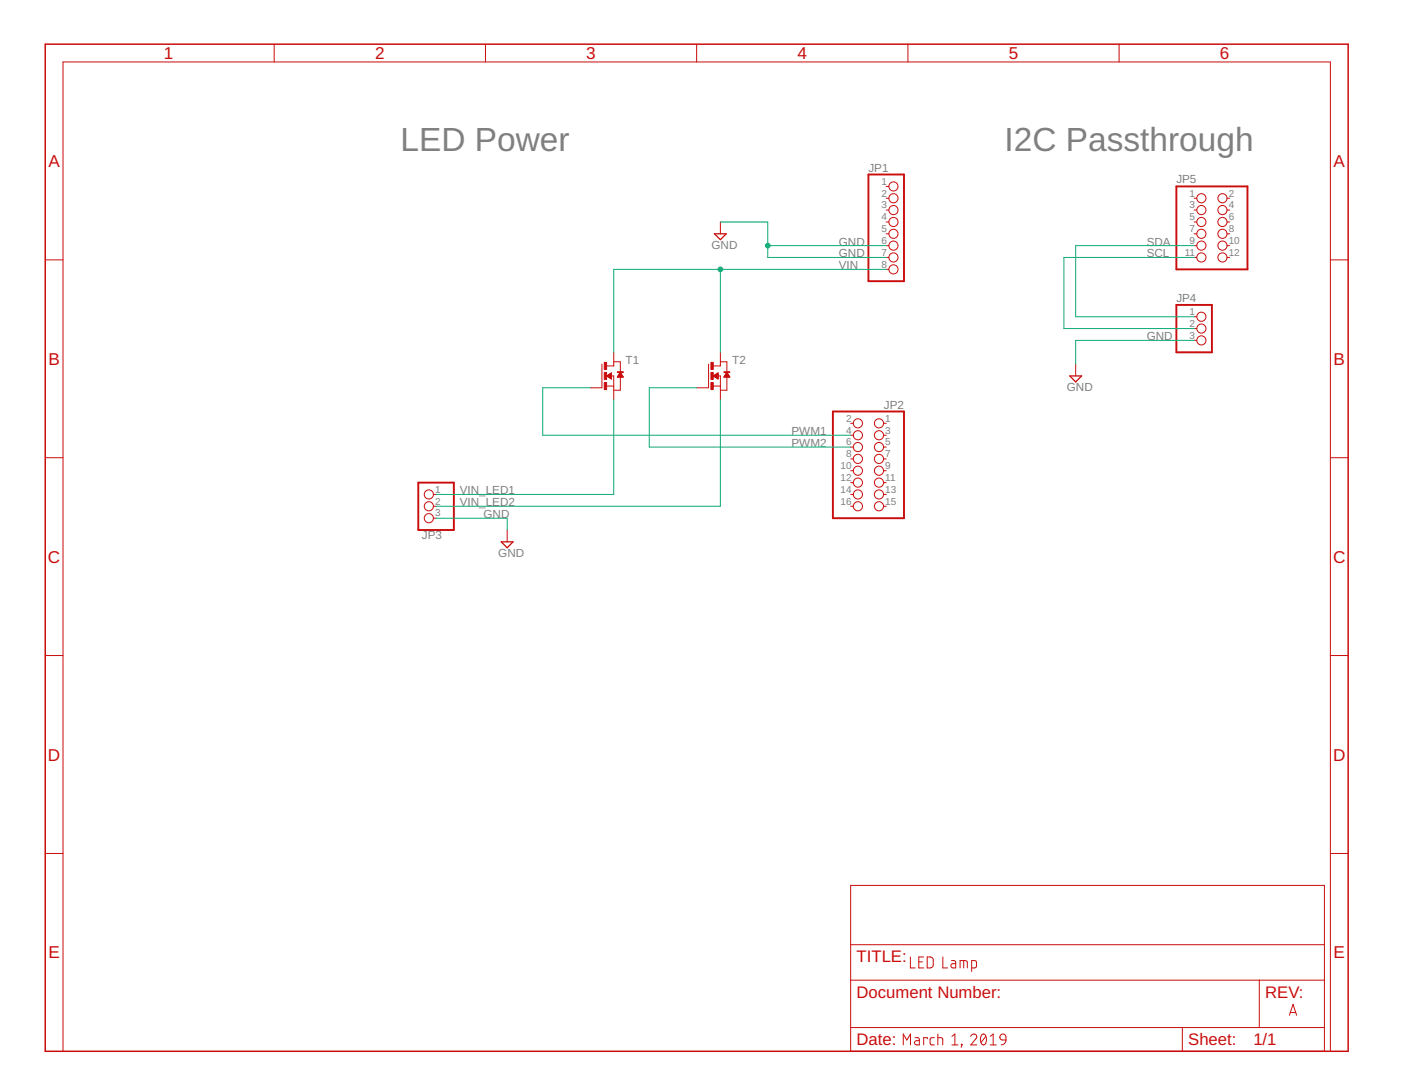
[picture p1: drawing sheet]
<?xml version="1.0" encoding="utf-8"?>
<!DOCTYPE eagle SYSTEM "eagle.dtd">
<eagle version="9.3.0">
<drawing>
<settings>
<setting alwaysvectorfont="no"/>
<setting verticaltext="up"/>
</settings>
<grid distance="0.1" unitdist="inch" unit="inch" style="lines" multiple="1" display="no" altdistance="0.01" altunitdist="inch" altunit="inch"/>
<schematic xreflabel="%F%N/%S.%C%R" xrefpart="/%S.%C%R">
<libraries>
<library name="zetex">
<symbols>
<symbol name="N_MOSFET">
<wire x1="-0.508" y1="0" x2="0" y2="0" width="0.1524" layer="94"/>
<wire x1="-1.524" y1="-2.159" x2="0" y2="-2.159" width="0.1524" layer="94"/>
<wire x1="-2.54" y1="-2.54" x2="-2.54" y2="2.54" width="0.1524" layer="94"/>
<wire x1="0" y1="0" x2="0" y2="-2.159" width="0.1524" layer="94"/>
<wire x1="1.397" y1="-0.254" x2="1.397" y2="-3.048" width="0.1524" layer="94"/>
<wire x1="1.397" y1="-3.048" x2="0" y2="-3.048" width="0.1524" layer="94"/>
<wire x1="-1.524" y1="2.159" x2="0" y2="2.159" width="0.1524" layer="94"/>
<wire x1="0" y1="2.159" x2="0" y2="2.54" width="0.1524" layer="94"/>
<wire x1="0" y1="3.048" x2="1.397" y2="3.048" width="0.1524" layer="94"/>
<wire x1="1.397" y1="3.048" x2="1.397" y2="0.762" width="0.1524" layer="94"/>
<wire x1="0" y1="-2.159" x2="0" y2="-2.54" width="0.1524" layer="94"/>
<text x="2.54" y="0" size="1.778" layer="96">&gt;VALUE</text>
<text x="2.54" y="2.54" size="1.778" layer="95">&gt;NAME</text>
<rectangle x1="-2.032" y1="1.397" x2="-1.524" y2="2.921" layer="94"/>
<rectangle x1="-2.032" y1="-0.762" x2="-1.524" y2="0.762" layer="94"/>
<rectangle x1="-2.032" y1="-2.921" x2="-1.524" y2="-1.397" layer="94"/>
<rectangle x1="0.762" y1="0.762" x2="2.032" y2="0.889" layer="94"/>
<pin name="D" x="0" y="5.08" visible="off" length="short" direction="pas" rot="R270"/>
<pin name="S" x="0" y="-5.08" visible="off" length="short" direction="pas" rot="R90"/>
<pin name="G" x="-5.08" y="-2.54" visible="off" length="short" direction="pas"/>
<polygon width="0.1016" layer="94">
<vertex x="-1.524" y="0"/>
<vertex x="-0.508" y="0.635"/>
<vertex x="-0.508" y="-0.635"/>
</polygon>
<polygon width="0.1016" layer="94">
<vertex x="1.397" y="0.762"/>
<vertex x="2.032" y="-0.254"/>
<vertex x="0.762" y="-0.254"/>
</polygon>
</symbol>
</symbols>
<devicesets>
<deviceset name="NMOSSOT23" prefix="T" uservalue="yes">
<gates>
<gate name="A" symbol="N_MOSFET" x="0" y="0"/>
</gates>
<devices>
<device name="" package="SOT-23">
<connects>
<connect gate="A" pin="D" pad="1"/>
<connect gate="A" pin="G" pad="3"/>
<connect gate="A" pin="S" pad="2"/>
</connects>
<package3dinstances>
<package3dinstance package3d_urn="urn:adsk.eagle:package:30981/1"/>
</package3dinstances>
<technologies>
<technology name="">
<attribute name="MF" value="" constant="no"/>
<attribute name="MPN" value="" constant="no"/>
<attribute name="OC_FARNELL" value="unknown" constant="no"/>
<attribute name="OC_NEWARK" value="unknown" constant="no"/>
</technology>
</technologies>
</device>
</devices>
</deviceset>
</devicesets>
</library>
<library name="frames">
<symbols>
<symbol name="FRAME_A_L">
<frame x1="0" y1="0" x2="279.4" y2="215.9" columns="6" rows="5" layer="94" border-bottom="no"/>
</symbol>
<symbol name="DOCFIELD">
<wire x1="0" y1="0" x2="71.12" y2="0" width="0.1016" layer="94"/>
<wire x1="101.6" y1="15.24" x2="87.63" y2="15.24" width="0.1016" layer="94"/>
<wire x1="0" y1="0" x2="0" y2="5.08" width="0.1016" layer="94"/>
<wire x1="0" y1="5.08" x2="71.12" y2="5.08" width="0.1016" layer="94"/>
<wire x1="0" y1="5.08" x2="0" y2="15.24" width="0.1016" layer="94"/>
<wire x1="101.6" y1="15.24" x2="101.6" y2="5.08" width="0.1016" layer="94"/>
<wire x1="71.12" y1="5.08" x2="71.12" y2="0" width="0.1016" layer="94"/>
<wire x1="71.12" y1="5.08" x2="87.63" y2="5.08" width="0.1016" layer="94"/>
<wire x1="71.12" y1="0" x2="101.6" y2="0" width="0.1016" layer="94"/>
<wire x1="87.63" y1="15.24" x2="87.63" y2="5.08" width="0.1016" layer="94"/>
<wire x1="87.63" y1="15.24" x2="0" y2="15.24" width="0.1016" layer="94"/>
<wire x1="87.63" y1="5.08" x2="101.6" y2="5.08" width="0.1016" layer="94"/>
<wire x1="101.6" y1="5.08" x2="101.6" y2="0" width="0.1016" layer="94"/>
<wire x1="0" y1="15.24" x2="0" y2="22.86" width="0.1016" layer="94"/>
<wire x1="101.6" y1="35.56" x2="0" y2="35.56" width="0.1016" layer="94"/>
<wire x1="101.6" y1="35.56" x2="101.6" y2="22.86" width="0.1016" layer="94"/>
<wire x1="0" y1="22.86" x2="101.6" y2="22.86" width="0.1016" layer="94"/>
<wire x1="0" y1="22.86" x2="0" y2="35.56" width="0.1016" layer="94"/>
<wire x1="101.6" y1="22.86" x2="101.6" y2="15.24" width="0.1016" layer="94"/>
<text x="1.27" y="1.27" size="2.54" layer="94">Date:</text>
<text x="12.7" y="1.27" size="2.54" layer="94">&gt;LAST_DATE_TIME</text>
<text x="72.39" y="1.27" size="2.54" layer="94">Sheet:</text>
<text x="86.36" y="1.27" size="2.54" layer="94">&gt;SHEET</text>
<text x="88.9" y="11.43" size="2.54" layer="94">REV:</text>
<text x="1.27" y="19.05" size="2.54" layer="94">TITLE:</text>
<text x="1.27" y="11.43" size="2.54" layer="94">Document Number:</text>
<text x="17.78" y="19.05" size="2.54" layer="94">&gt;DRAWING_NAME</text>
</symbol>
</symbols>
<devicesets>
<deviceset name="FRAME_A_L" prefix="FRAME" uservalue="yes">
<gates>
<gate name="G$1" symbol="FRAME_A_L" x="0" y="0" addlevel="always"/>
<gate name="G$2" symbol="DOCFIELD" x="172.72" y="0" addlevel="always"/>
</gates>
<devices>
<device name="">
<technologies>
<technology name=""/>
</technologies>
</device>
</devices>
</deviceset>
</devicesets>
</library>
<library name="pinhead">
<symbols>
<symbol name="PINHD3">
<wire x1="-6.35" y1="-5.08" x2="1.27" y2="-5.08" width="0.4064" layer="94"/>
<wire x1="1.27" y1="-5.08" x2="1.27" y2="5.08" width="0.4064" layer="94"/>
<wire x1="1.27" y1="5.08" x2="-6.35" y2="5.08" width="0.4064" layer="94"/>
<wire x1="-6.35" y1="5.08" x2="-6.35" y2="-5.08" width="0.4064" layer="94"/>
<text x="-6.35" y="5.715" size="1.778" layer="95">&gt;NAME</text>
<text x="-6.35" y="-7.62" size="1.778" layer="96">&gt;VALUE</text>
<pin name="1" x="-2.54" y="2.54" visible="pad" length="short" direction="pas" function="dot"/>
<pin name="2" x="-2.54" y="0" visible="pad" length="short" direction="pas" function="dot"/>
<pin name="3" x="-2.54" y="-2.54" visible="pad" length="short" direction="pas" function="dot"/>
</symbol>
<symbol name="PINHD8">
<wire x1="-6.35" y1="-10.16" x2="1.27" y2="-10.16" width="0.4064" layer="94"/>
<wire x1="1.27" y1="-10.16" x2="1.27" y2="12.7" width="0.4064" layer="94"/>
<wire x1="1.27" y1="12.7" x2="-6.35" y2="12.7" width="0.4064" layer="94"/>
<wire x1="-6.35" y1="12.7" x2="-6.35" y2="-10.16" width="0.4064" layer="94"/>
<text x="-6.35" y="13.335" size="1.778" layer="95">&gt;NAME</text>
<text x="-6.35" y="-12.7" size="1.778" layer="96">&gt;VALUE</text>
<pin name="1" x="-2.54" y="10.16" visible="pad" length="short" direction="pas" function="dot"/>
<pin name="2" x="-2.54" y="7.62" visible="pad" length="short" direction="pas" function="dot"/>
<pin name="3" x="-2.54" y="5.08" visible="pad" length="short" direction="pas" function="dot"/>
<pin name="4" x="-2.54" y="2.54" visible="pad" length="short" direction="pas" function="dot"/>
<pin name="5" x="-2.54" y="0" visible="pad" length="short" direction="pas" function="dot"/>
<pin name="6" x="-2.54" y="-2.54" visible="pad" length="short" direction="pas" function="dot"/>
<pin name="7" x="-2.54" y="-5.08" visible="pad" length="short" direction="pas" function="dot"/>
<pin name="8" x="-2.54" y="-7.62" visible="pad" length="short" direction="pas" function="dot"/>
</symbol>
<symbol name="PINH2X8">
<wire x1="-6.35" y1="-12.7" x2="8.89" y2="-12.7" width="0.4064" layer="94"/>
<wire x1="8.89" y1="-12.7" x2="8.89" y2="10.16" width="0.4064" layer="94"/>
<wire x1="8.89" y1="10.16" x2="-6.35" y2="10.16" width="0.4064" layer="94"/>
<wire x1="-6.35" y1="10.16" x2="-6.35" y2="-12.7" width="0.4064" layer="94"/>
<text x="-6.35" y="10.795" size="1.778" layer="95">&gt;NAME</text>
<text x="-6.35" y="-15.24" size="1.778" layer="96">&gt;VALUE</text>
<pin name="1" x="-2.54" y="7.62" visible="pad" length="short" direction="pas" function="dot"/>
<pin name="2" x="5.08" y="7.62" visible="pad" length="short" direction="pas" function="dot" rot="R180"/>
<pin name="3" x="-2.54" y="5.08" visible="pad" length="short" direction="pas" function="dot"/>
<pin name="4" x="5.08" y="5.08" visible="pad" length="short" direction="pas" function="dot" rot="R180"/>
<pin name="5" x="-2.54" y="2.54" visible="pad" length="short" direction="pas" function="dot"/>
<pin name="6" x="5.08" y="2.54" visible="pad" length="short" direction="pas" function="dot" rot="R180"/>
<pin name="7" x="-2.54" y="0" visible="pad" length="short" direction="pas" function="dot"/>
<pin name="8" x="5.08" y="0" visible="pad" length="short" direction="pas" function="dot" rot="R180"/>
<pin name="9" x="-2.54" y="-2.54" visible="pad" length="short" direction="pas" function="dot"/>
<pin name="10" x="5.08" y="-2.54" visible="pad" length="short" direction="pas" function="dot" rot="R180"/>
<pin name="11" x="-2.54" y="-5.08" visible="pad" length="short" direction="pas" function="dot"/>
<pin name="12" x="5.08" y="-5.08" visible="pad" length="short" direction="pas" function="dot" rot="R180"/>
<pin name="13" x="-2.54" y="-7.62" visible="pad" length="short" direction="pas" function="dot"/>
<pin name="14" x="5.08" y="-7.62" visible="pad" length="short" direction="pas" function="dot" rot="R180"/>
<pin name="15" x="-2.54" y="-10.16" visible="pad" length="short" direction="pas" function="dot"/>
<pin name="16" x="5.08" y="-10.16" visible="pad" length="short" direction="pas" function="dot" rot="R180"/>
</symbol>
<symbol name="PINH2X6">
<wire x1="-6.35" y1="-10.16" x2="8.89" y2="-10.16" width="0.4064" layer="94"/>
<wire x1="8.89" y1="-10.16" x2="8.89" y2="7.62" width="0.4064" layer="94"/>
<wire x1="8.89" y1="7.62" x2="-6.35" y2="7.62" width="0.4064" layer="94"/>
<wire x1="-6.35" y1="7.62" x2="-6.35" y2="-10.16" width="0.4064" layer="94"/>
<text x="-6.35" y="8.255" size="1.778" layer="95">&gt;NAME</text>
<text x="-6.35" y="-12.7" size="1.778" layer="96">&gt;VALUE</text>
<pin name="1" x="-2.54" y="5.08" visible="pad" length="short" direction="pas" function="dot"/>
<pin name="2" x="5.08" y="5.08" visible="pad" length="short" direction="pas" function="dot" rot="R180"/>
<pin name="3" x="-2.54" y="2.54" visible="pad" length="short" direction="pas" function="dot"/>
<pin name="4" x="5.08" y="2.54" visible="pad" length="short" direction="pas" function="dot" rot="R180"/>
<pin name="5" x="-2.54" y="0" visible="pad" length="short" direction="pas" function="dot"/>
<pin name="6" x="5.08" y="0" visible="pad" length="short" direction="pas" function="dot" rot="R180"/>
<pin name="7" x="-2.54" y="-2.54" visible="pad" length="short" direction="pas" function="dot"/>
<pin name="8" x="5.08" y="-2.54" visible="pad" length="short" direction="pas" function="dot" rot="R180"/>
<pin name="9" x="-2.54" y="-5.08" visible="pad" length="short" direction="pas" function="dot"/>
<pin name="10" x="5.08" y="-5.08" visible="pad" length="short" direction="pas" function="dot" rot="R180"/>
<pin name="11" x="-2.54" y="-7.62" visible="pad" length="short" direction="pas" function="dot"/>
<pin name="12" x="5.08" y="-7.62" visible="pad" length="short" direction="pas" function="dot" rot="R180"/>
</symbol>
</symbols>
<devicesets>
<deviceset name="PINHD-1X3" prefix="JP" uservalue="yes">
<gates>
<gate name="A" symbol="PINHD3" x="0" y="0"/>
</gates>
<devices>
<device name="" package="1X03">
<connects>
<connect gate="A" pin="1" pad="1"/>
<connect gate="A" pin="2" pad="2"/>
<connect gate="A" pin="3" pad="3"/>
</connects>
<package3dinstances>
<package3dinstance package3d_urn="urn:adsk.eagle:package:22458/2"/>
</package3dinstances>
<technologies>
<technology name=""/>
</technologies>
</device>
<device name="/90" package="1X03/90">
<connects>
<connect gate="A" pin="1" pad="1"/>
<connect gate="A" pin="2" pad="2"/>
<connect gate="A" pin="3" pad="3"/>
</connects>
<package3dinstances>
<package3dinstance package3d_urn="urn:adsk.eagle:package:22459/2"/>
</package3dinstances>
<technologies>
<technology name=""/>
</technologies>
</device>
</devices>
</deviceset>
<deviceset name="PINHD-1X8" prefix="JP" uservalue="yes">
<gates>
<gate name="A" symbol="PINHD8" x="0" y="0"/>
</gates>
<devices>
<device name="" package="1X08">
<connects>
<connect gate="A" pin="1" pad="1"/>
<connect gate="A" pin="2" pad="2"/>
<connect gate="A" pin="3" pad="3"/>
<connect gate="A" pin="4" pad="4"/>
<connect gate="A" pin="5" pad="5"/>
<connect gate="A" pin="6" pad="6"/>
<connect gate="A" pin="7" pad="7"/>
<connect gate="A" pin="8" pad="8"/>
</connects>
<package3dinstances>
<package3dinstance package3d_urn="urn:adsk.eagle:package:22409/2"/>
</package3dinstances>
<technologies>
<technology name=""/>
</technologies>
</device>
<device name="/90" package="1X08/90">
<connects>
<connect gate="A" pin="1" pad="1"/>
<connect gate="A" pin="2" pad="2"/>
<connect gate="A" pin="3" pad="3"/>
<connect gate="A" pin="4" pad="4"/>
<connect gate="A" pin="5" pad="5"/>
<connect gate="A" pin="6" pad="6"/>
<connect gate="A" pin="7" pad="7"/>
<connect gate="A" pin="8" pad="8"/>
</connects>
<package3dinstances>
<package3dinstance package3d_urn="urn:adsk.eagle:package:22413/2"/>
</package3dinstances>
<technologies>
<technology name=""/>
</technologies>
</device>
</devices>
</deviceset>
<deviceset name="PINHD-2X8" prefix="JP" uservalue="yes">
<gates>
<gate name="A" symbol="PINH2X8" x="0" y="0"/>
</gates>
<devices>
<device name="" package="2X08">
<connects>
<connect gate="A" pin="1" pad="1"/>
<connect gate="A" pin="10" pad="10"/>
<connect gate="A" pin="11" pad="11"/>
<connect gate="A" pin="12" pad="12"/>
<connect gate="A" pin="13" pad="13"/>
<connect gate="A" pin="14" pad="14"/>
<connect gate="A" pin="15" pad="15"/>
<connect gate="A" pin="16" pad="16"/>
<connect gate="A" pin="2" pad="2"/>
<connect gate="A" pin="3" pad="3"/>
<connect gate="A" pin="4" pad="4"/>
<connect gate="A" pin="5" pad="5"/>
<connect gate="A" pin="6" pad="6"/>
<connect gate="A" pin="7" pad="7"/>
<connect gate="A" pin="8" pad="8"/>
<connect gate="A" pin="9" pad="9"/>
</connects>
<package3dinstances>
<package3dinstance package3d_urn="urn:adsk.eagle:package:22481/2"/>
</package3dinstances>
<technologies>
<technology name=""/>
</technologies>
</device>
<device name="/90" package="2X08/90">
<connects>
<connect gate="A" pin="1" pad="1"/>
<connect gate="A" pin="10" pad="10"/>
<connect gate="A" pin="11" pad="11"/>
<connect gate="A" pin="12" pad="12"/>
<connect gate="A" pin="13" pad="13"/>
<connect gate="A" pin="14" pad="14"/>
<connect gate="A" pin="15" pad="15"/>
<connect gate="A" pin="16" pad="16"/>
<connect gate="A" pin="2" pad="2"/>
<connect gate="A" pin="3" pad="3"/>
<connect gate="A" pin="4" pad="4"/>
<connect gate="A" pin="5" pad="5"/>
<connect gate="A" pin="6" pad="6"/>
<connect gate="A" pin="7" pad="7"/>
<connect gate="A" pin="8" pad="8"/>
<connect gate="A" pin="9" pad="9"/>
</connects>
<package3dinstances>
<package3dinstance package3d_urn="urn:adsk.eagle:package:22488/2"/>
</package3dinstances>
<technologies>
<technology name=""/>
</technologies>
</device>
</devices>
</deviceset>
<deviceset name="PINHD-2X6" prefix="JP" uservalue="yes">
<gates>
<gate name="A" symbol="PINH2X6" x="0" y="0"/>
</gates>
<devices>
<device name="" package="2X06">
<connects>
<connect gate="A" pin="1" pad="1"/>
<connect gate="A" pin="10" pad="10"/>
<connect gate="A" pin="11" pad="11"/>
<connect gate="A" pin="12" pad="12"/>
<connect gate="A" pin="2" pad="2"/>
<connect gate="A" pin="3" pad="3"/>
<connect gate="A" pin="4" pad="4"/>
<connect gate="A" pin="5" pad="5"/>
<connect gate="A" pin="6" pad="6"/>
<connect gate="A" pin="7" pad="7"/>
<connect gate="A" pin="8" pad="8"/>
<connect gate="A" pin="9" pad="9"/>
</connects>
<package3dinstances>
<package3dinstance package3d_urn="urn:adsk.eagle:package:22474/2"/>
</package3dinstances>
<technologies>
<technology name=""/>
</technologies>
</device>
<device name="/90" package="2X06/90">
<connects>
<connect gate="A" pin="1" pad="1"/>
<connect gate="A" pin="10" pad="10"/>
<connect gate="A" pin="11" pad="11"/>
<connect gate="A" pin="12" pad="12"/>
<connect gate="A" pin="2" pad="2"/>
<connect gate="A" pin="3" pad="3"/>
<connect gate="A" pin="4" pad="4"/>
<connect gate="A" pin="5" pad="5"/>
<connect gate="A" pin="6" pad="6"/>
<connect gate="A" pin="7" pad="7"/>
<connect gate="A" pin="8" pad="8"/>
<connect gate="A" pin="9" pad="9"/>
</connects>
<package3dinstances>
<package3dinstance package3d_urn="urn:adsk.eagle:package:22480/2"/>
</package3dinstances>
<technologies>
<technology name=""/>
</technologies>
</device>
</devices>
</deviceset>
</devicesets>
</library>
<library name="supply2">
<symbols>
<symbol name="GND">
<wire x1="-1.27" y1="0" x2="1.27" y2="0" width="0.254" layer="94"/>
<wire x1="1.27" y1="0" x2="0" y2="-1.27" width="0.254" layer="94"/>
<wire x1="0" y1="-1.27" x2="-1.27" y2="0" width="0.254" layer="94"/>
<text x="-1.905" y="-3.175" size="1.778" layer="96">&gt;VALUE</text>
<pin name="GND" x="0" y="2.54" visible="off" length="short" direction="sup" rot="R270"/>
</symbol>
</symbols>
<devicesets>
<deviceset name="GND" prefix="SUPPLY">
<gates>
<gate name="GND" symbol="GND" x="0" y="0"/>
</gates>
<devices>
<device name="">
<technologies>
<technology name=""/>
</technologies>
</device>
</devices>
</deviceset>
</devicesets>
</library>
</libraries>
<attributes>
</attributes>
<variantdefs>
</variantdefs>
<classes>
<class number="0" name="default" width="0" drill="0">
</class>
</classes>
<parts>
<part name="T1" library="zetex" deviceset="NMOSSOT23" device="" package3d_urn="urn:adsk.eagle:package:30981/1"/>
<part name="T2" library="zetex" deviceset="NMOSSOT23" device="" package3d_urn="urn:adsk.eagle:package:30981/1"/>
<part name="FRAME1" library="frames" deviceset="FRAME_A_L" device=""/>
<part name="JP3" library="pinhead" deviceset="PINHD-1X3" device="" package3d_urn="urn:adsk.eagle:package:22458/2"/>
<part name="JP1" library="pinhead" deviceset="PINHD-1X8" device="" package3d_urn="urn:adsk.eagle:package:22409/2"/>
<part name="JP2" library="pinhead" deviceset="PINHD-2X8" device="" package3d_urn="urn:adsk.eagle:package:22481/2"/>
<part name="JP4" library="pinhead" deviceset="PINHD-1X3" device="" package3d_urn="urn:adsk.eagle:package:22458/2"/>
<part name="JP5" library="pinhead" deviceset="PINHD-2X6" device="" package3d_urn="urn:adsk.eagle:package:22474/2"/>
<part name="SUPPLY1" library="supply2" deviceset="GND" device=""/>
<part name="SUPPLY2" library="supply2" deviceset="GND" device=""/>
<part name="SUPPLY3" library="supply2" deviceset="GND" device=""/>
</parts>
<sheets>
<sheet>
<plain>
<text x="185.42" y="17.78" size="2.54" layer="94" font="vector">LED Lamp</text>
<text x="266.7" y="7.62" size="2.54" layer="94" font="vector">A</text>
<text x="183.896" y="1.27" size="2.54" layer="94" font="vector">March 1, 2019</text>
<text x="76.2" y="193.04" size="5.08" layer="97">LED Power</text>
<text x="205.74" y="193.04" size="5.08" layer="97">I2C Passthrough</text>
</plain>
<instances>
<instance part="T1" gate="A" x="121.92" y="144.78" smashed="yes">
<attribute name="VALUE" x="124.46" y="144.78" size="1.778" layer="96"/>
<attribute name="NAME" x="124.46" y="147.32" size="1.778" layer="95"/>
</instance>
<instance part="T2" gate="A" x="144.78" y="144.78" smashed="yes">
<attribute name="VALUE" x="147.32" y="144.78" size="1.778" layer="96"/>
<attribute name="NAME" x="147.32" y="147.32" size="1.778" layer="95"/>
</instance>
<instance part="FRAME1" gate="G$1" x="0" y="0" smashed="yes"/>
<instance part="FRAME1" gate="G$2" x="172.72" y="0" smashed="yes">
<attribute name="SHEET" x="259.08" y="1.27" size="2.54" layer="94"/>
</instance>
<instance part="JP3" gate="A" x="81.28" y="116.84" smashed="yes" rot="MR0">
<attribute name="NAME" x="85.09" y="109.855" size="1.778" layer="95" rot="MR0"/>
<attribute name="VALUE" x="87.63" y="109.22" size="1.778" layer="96" rot="MR0"/>
</instance>
<instance part="JP1" gate="A" x="182.88" y="175.26" smashed="yes">
<attribute name="NAME" x="176.53" y="188.595" size="1.778" layer="95"/>
<attribute name="VALUE" x="176.53" y="162.56" size="1.778" layer="96"/>
</instance>
<instance part="JP2" gate="A" x="177.8" y="127" smashed="yes" rot="MR0">
<attribute name="NAME" x="184.15" y="137.795" size="1.778" layer="95" rot="MR0"/>
<attribute name="VALUE" x="184.15" y="111.76" size="1.778" layer="96" rot="MR0"/>
</instance>
<instance part="JP4" gate="A" x="248.92" y="154.94" smashed="yes">
<attribute name="NAME" x="242.57" y="160.655" size="1.778" layer="95"/>
<attribute name="VALUE" x="242.57" y="147.32" size="1.778" layer="96"/>
</instance>
<instance part="JP5" gate="A" x="248.92" y="177.8" smashed="yes">
<attribute name="NAME" x="242.57" y="186.055" size="1.778" layer="95"/>
<attribute name="VALUE" x="242.57" y="165.1" size="1.778" layer="96"/>
</instance>
<instance part="SUPPLY1" gate="GND" x="220.98" y="144.78" smashed="yes">
<attribute name="VALUE" x="219.075" y="141.605" size="1.778" layer="96"/>
</instance>
<instance part="SUPPLY2" gate="GND" x="99.06" y="109.22" smashed="yes">
<attribute name="VALUE" x="97.155" y="106.045" size="1.778" layer="96"/>
</instance>
<instance part="SUPPLY3" gate="GND" x="144.78" y="175.26" smashed="yes">
<attribute name="VALUE" x="142.875" y="172.085" size="1.778" layer="96"/>
</instance>
</instances>
<busses>
</busses>
<nets>
<net name="GND" class="0">
<segment>
<pinref part="JP3" gate="A" pin="3"/>
<wire x1="83.82" y1="114.3" x2="99.06" y2="114.3" width="0.1524" layer="91"/>
<label x="93.98" y="114.3" size="1.778" layer="95"/>
<pinref part="SUPPLY2" gate="GND" pin="GND"/>
<wire x1="99.06" y1="114.3" x2="99.06" y2="111.76" width="0.1524" layer="91"/>
</segment>
<segment>
<pinref part="JP4" gate="A" pin="3"/>
<wire x1="246.38" y1="152.4" x2="220.98" y2="152.4" width="0.1524" layer="91"/>
<label x="236.22" y="152.4" size="1.778" layer="95"/>
<pinref part="SUPPLY1" gate="GND" pin="GND"/>
<wire x1="220.98" y1="152.4" x2="220.98" y2="147.32" width="0.1524" layer="91"/>
</segment>
<segment>
<pinref part="JP1" gate="A" pin="6"/>
<wire x1="180.34" y1="172.72" x2="154.94" y2="172.72" width="0.1524" layer="91"/>
<label x="170.18" y="172.72" size="1.778" layer="95"/>
<pinref part="SUPPLY3" gate="GND" pin="GND"/>
<wire x1="154.94" y1="172.72" x2="154.94" y2="177.8" width="0.1524" layer="91"/>
<wire x1="154.94" y1="177.8" x2="144.78" y2="177.8" width="0.1524" layer="91"/>
<pinref part="JP1" gate="A" pin="7"/>
<wire x1="180.34" y1="170.18" x2="154.94" y2="170.18" width="0.1524" layer="91"/>
<label x="170.18" y="170.18" size="1.778" layer="95"/>
<wire x1="154.94" y1="170.18" x2="154.94" y2="172.72" width="0.1524" layer="91"/>
<junction x="154.94" y="172.72"/>
</segment>
</net>
<net name="VIN" class="0">
<segment>
<pinref part="JP1" gate="A" pin="8"/>
<wire x1="180.34" y1="167.64" x2="144.78" y2="167.64" width="0.1524" layer="91"/>
<pinref part="T1" gate="A" pin="D"/>
<wire x1="144.78" y1="167.64" x2="121.92" y2="167.64" width="0.1524" layer="91"/>
<wire x1="121.92" y1="167.64" x2="121.92" y2="149.86" width="0.1524" layer="91"/>
<pinref part="T2" gate="A" pin="D"/>
<wire x1="144.78" y1="149.86" x2="144.78" y2="167.64" width="0.1524" layer="91"/>
<junction x="144.78" y="167.64"/>
<label x="170.18" y="167.64" size="1.778" layer="95"/>
</segment>
</net>
<net name="VIN_LED2" class="0">
<segment>
<pinref part="JP3" gate="A" pin="2"/>
<wire x1="83.82" y1="116.84" x2="144.78" y2="116.84" width="0.1524" layer="91"/>
<pinref part="T2" gate="A" pin="S"/>
<wire x1="144.78" y1="116.84" x2="144.78" y2="139.7" width="0.1524" layer="91"/>
<label x="88.9" y="116.84" size="1.778" layer="95"/>
</segment>
</net>
<net name="VIN_LED1" class="0">
<segment>
<pinref part="JP3" gate="A" pin="1"/>
<pinref part="T1" gate="A" pin="S"/>
<wire x1="83.82" y1="119.38" x2="121.92" y2="119.38" width="0.1524" layer="91"/>
<wire x1="121.92" y1="119.38" x2="121.92" y2="139.7" width="0.1524" layer="91"/>
<label x="88.9" y="119.38" size="1.778" layer="95"/>
</segment>
</net>
<net name="PWM1" class="0">
<segment>
<pinref part="T1" gate="A" pin="G"/>
<wire x1="116.84" y1="142.24" x2="106.68" y2="142.24" width="0.1524" layer="91"/>
<label x="160.02" y="132.08" size="1.778" layer="95"/>
<wire x1="172.72" y1="132.08" x2="106.68" y2="132.08" width="0.1524" layer="91"/>
<wire x1="106.68" y1="132.08" x2="106.68" y2="142.24" width="0.1524" layer="91"/>
<pinref part="JP2" gate="A" pin="4"/>
</segment>
</net>
<net name="PWM2" class="0">
<segment>
<pinref part="T2" gate="A" pin="G"/>
<wire x1="139.7" y1="142.24" x2="129.54" y2="142.24" width="0.1524" layer="91"/>
<label x="160.02" y="129.54" size="1.778" layer="95"/>
<wire x1="172.72" y1="129.54" x2="129.54" y2="129.54" width="0.1524" layer="91"/>
<wire x1="129.54" y1="129.54" x2="129.54" y2="142.24" width="0.1524" layer="91"/>
<pinref part="JP2" gate="A" pin="6"/>
</segment>
</net>
<net name="SDA" class="0">
<segment>
<pinref part="JP5" gate="A" pin="9"/>
<wire x1="246.38" y1="172.72" x2="220.98" y2="172.72" width="0.1524" layer="91"/>
<label x="236.22" y="172.72" size="1.778" layer="95"/>
<wire x1="220.98" y1="172.72" x2="220.98" y2="157.48" width="0.1524" layer="91"/>
<pinref part="JP4" gate="A" pin="1"/>
<wire x1="220.98" y1="157.48" x2="246.38" y2="157.48" width="0.1524" layer="91"/>
</segment>
</net>
<net name="SCL" class="0">
<segment>
<pinref part="JP4" gate="A" pin="2"/>
<wire x1="218.44" y1="154.94" x2="246.38" y2="154.94" width="0.1524" layer="91"/>
<wire x1="218.44" y1="154.94" x2="218.44" y2="170.18" width="0.1524" layer="91"/>
<pinref part="JP5" gate="A" pin="11"/>
<wire x1="246.38" y1="170.18" x2="218.44" y2="170.18" width="0.1524" layer="91"/>
<label x="236.22" y="170.18" size="1.778" layer="95"/>
</segment>
</net>
</nets>
</sheet>
</sheets>
</schematic>
</drawing>
<compatibility>
<note version="8.2" severity="warning">
Since Version 8.2, EAGLE supports online libraries. The ids
of those online libraries will not be understood (or retained)
with this version.
</note>
<note version="8.3" severity="warning">
Since Version 8.3, EAGLE supports URNs for individual library
assets (packages, symbols, and devices). The URNs of those assets
will not be understood (or retained) with this version.
</note>
<note version="8.3" severity="warning">
Since Version 8.3, EAGLE supports the association of 3D packages
with devices in libraries, schematics, and board files. Those 3D
packages will not be understood (or retained) with this version.
</note>
</compatibility>
</eagle>
